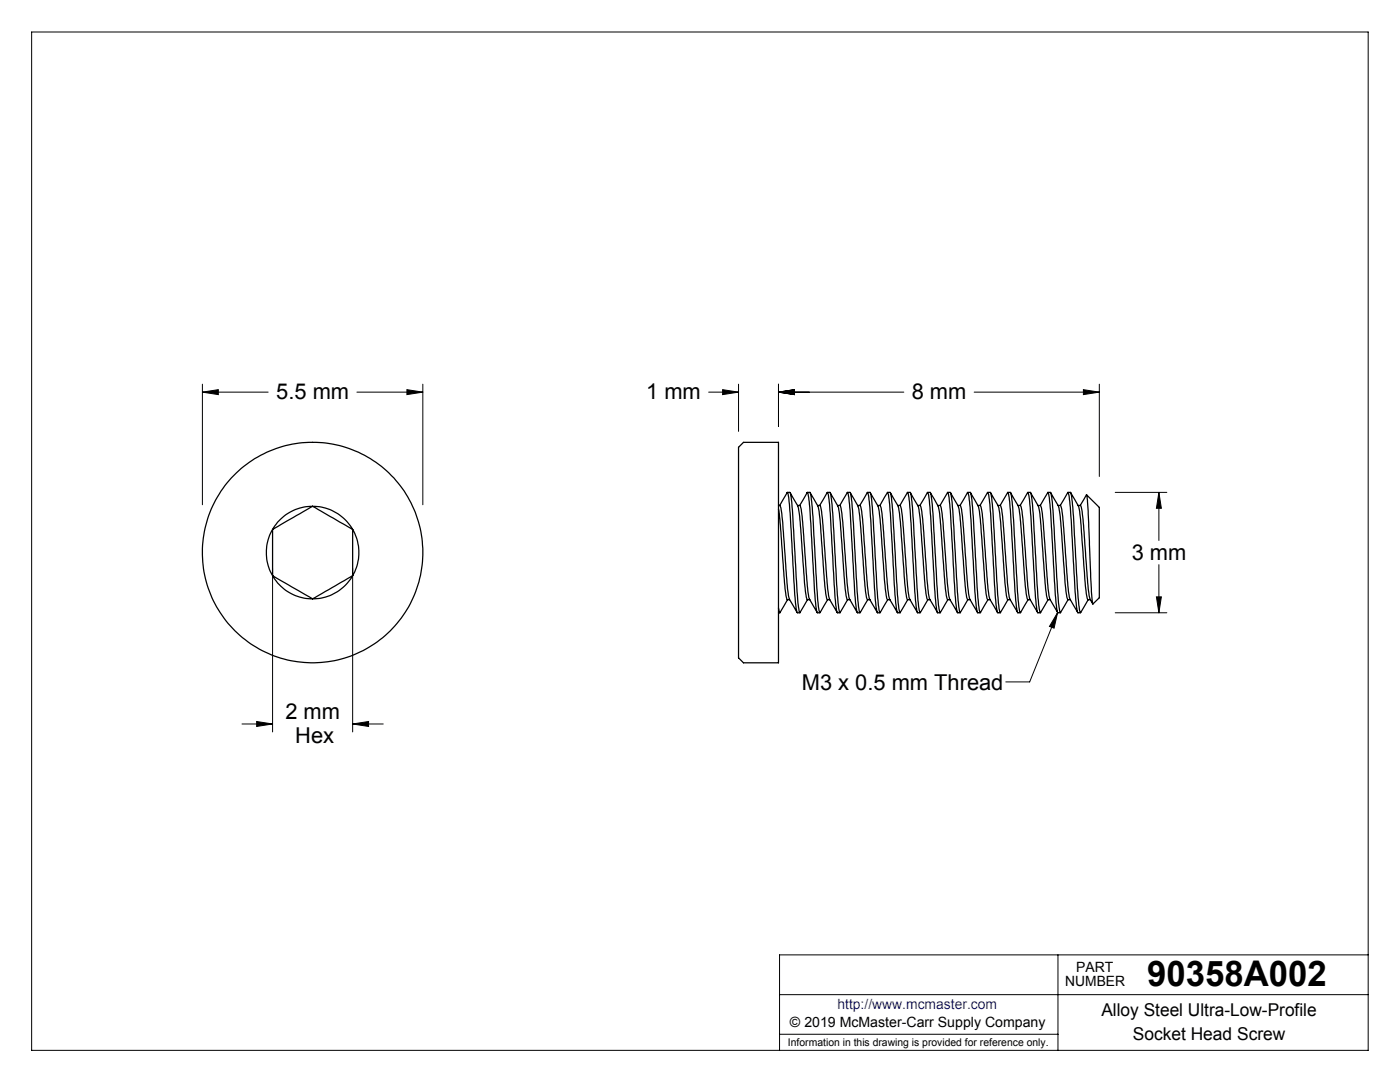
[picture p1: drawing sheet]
<svg xmlns="http://www.w3.org/2000/svg" width="279mm" height="216mm" viewBox="0 0 279 216" stroke-linecap="round" stroke-linejoin="round" font-family="sans-serif">
<g fill="none" stroke="#000" stroke-width=".2">
<path d="M6.3 6.4h266.7v203.2h-266.7zM40.4 78.2l3.2-.4v.9zM40.4 78.2h13.1M40.4 76.7v24M71.2 78.2h13.2M81.2 77.8l3.2 .4-3.2 .5zM84.4 76.7v24M141.4 78.2h6M144.2 77.8l3.2 .4-3.2 .5zM147.4 76.7v9.4M155.4 78.2l3.1-.4v.9zM155.4 76.7v8.4"/>
<path d="M155.4 78.2h25M194.4 78.2h25M216.2 77.8l3.2 .4-3.2 .5zM219.4 76.7v18.4M222.6 98.2h10.3M231.3 98.2l.5 3.2h-1zM231.3 98.2v9.6M54.4 113.4v32.6M70.4 113.4v32.6M230.8 119.1h1l-.5 3.2zM231.3 112.7v9.6M211.1 122.2l-.7 3.1-1-.3z"/>
<path d="M211.1 122.2l-5.6 13.9h-4.8M222.6 122.3h10.3M48.3 144.5h6.1M51.2 144l3.2 .5-3.2 .5zM70.4 144.5l3.2-.5v1zM70.4 144.5h6.1M155.6 198.5h117.4M211.1 190.5v19.1M273 190.5h-117.4v19.1M155.6 206.4h55.5"/>
</g>
<g fill="#000">
<path d="M211.1 122.2l-.7 3.1-1-.3z"/>
<path d="M231.3 98.2l.5 3.2h-1zM230.8 119.1h1l-.5 3.2zM216.2 77.8l3.2 .4-3.2 .5zM155.4 78.2l3.1-.4v.9zM144.2 77.8l3.2 .4-3.2 .5zM155.4 78.2l3.1-.4v.9zM81.2 77.8l3.2 .4-3.2 .5zM40.4 78.2l3.2-.4v.9zM51.2 144l3.2 .5-3.2 .5zM70.4 144.5l3.2-.5v1z"/>
</g>
<g fill="none" stroke="#000" stroke-width=".25">
<path d="M147.4 89.3l1-1h7v44h-7l-1-1zM157.1 98.2h.5a24.5 24.5 0 0 1 .7 6.9l.5 8.5a54.4 54.4 0 0 0 .8 8.6l1.5-2.5M157.7 98.3l1.5 2.6a96.8 96.8 0 0 1 1.1 11.8l.6 6.4 .2 .6h.5M161.1 98.2h.5a49.7 49.7 0 0 1 .9 9.4l.3 6a54.4 54.4 0 0 0 .8 8.6l1.6-2.5M161.7 98.3l1.5 2.7a122.1 122.1 0 0 1 1.2 13.2l.6 5.1 .1 .3 .5 .1M165.1 98.2h.5a34 34 0 0 1 .8 7.7l.5 8.5a37.9 37.9 0 0 0 .7 7.9l1.6-2.6M165.7 98.3l1.5 2.6a45.5 45.5 0 0 1 .9 8.5v.8a54.6 54.6 0 0 0 1 9.4v.1M169.1 98.2l.6 .1a137.9 137.9 0 0 1 1.1 14.5v.8a54.4 54.4 0 0 0 .8 8.6l1.6-2.5M169.7 98.3l1.5 2.6a111.2 111.2 0 0 1 1.2 13.3l.3 3.2a4 4 0 0 0 .4 2.3h.5M173.1 98.2h.5a49.7 49.7 0 0 1 .9 9.4l.3 6a49.7 49.7 0 0 0 .8 8.7l1.6-2.6M173.7 98.3l1.5 2.6a67.4 67.4 0 0 1 1 10.2 50 50 0 0 0 .9 8.5l.5 .1M177.1 98.2h.5a34 34 0 0 1 .8 7.7l.5 8.5a37.9 37.9 0 0 0 .7 7.9l1.6-2.6"/>
<path d="M177.7 98.3l1.5 2.6a96.8 96.8 0 0 1 1.1 11.8l.6 6.4 .2 .6h.5M181.1 98.2h.5a49.8 49.8 0 0 1 .9 9.4l.3 6a54.4 54.4 0 0 0 .8 8.6l1.6-2.5M181.7 98.3l1.5 2.7a122.1 122.1 0 0 1 1.2 13.2l.4 4.2 .3 1.3M185.1 98.2h.5a32.3 32.3 0 0 1 .8 7.7l.4 7.7a40.7 40.7 0 0 0 .8 8.7l1.6-2.6M185.7 98.3l1.5 2.6a67.4 67.4 0 0 1 1 10.2 50 50 0 0 0 .9 8.5v.1M189.1 98.2l.6 .1a67 67 0 0 1 .9 11.1l.2 4.2a54.4 54.4 0 0 0 .8 8.6l1.5-2.5M189.7 98.3l1.5 2.6a96.8 96.8 0 0 1 1.1 11.8l.4 4.7a4 4 0 0 0 .4 2.3M193.1 98.2h.5a49.8 49.8 0 0 1 .9 9.4l.3 6a49.7 49.7 0 0 0 .8 8.7l1.6-2.6M193.7 98.3l1.6 2.9 .4 2.4 .4 6.6a54.6 54.6 0 0 0 1 9.4l.5 .1M197.1 98.2h.5a34 34 0 0 1 .8 7.7l.5 8.5a37.9 37.9 0 0 0 .7 7.9l1.6-2.6M197.7 98.3l1.5 2.6a99.2 99.2 0 0 1 1.1 12.6l.5 5.3 .3 .8 .5 .1M201.1 98.2l.6 .1a137.9 137.9 0 0 1 1.1 14.5v.8a54.4 54.4 0 0 0 .8 8.6l1.6-2.5"/>
<path d="M201.7 98.3l1.5 2.6a111.2 111.2 0 0 1 1.2 13.3l.4 4.2 .3 1.3M205.1 98.2h.5a32.3 32.3 0 0 1 .8 7.7l.4 7.7a42.9 42.9 0 0 0 .8 8.7l1.6-2.6M205.7 98.3l1.5 2.6a67.4 67.4 0 0 1 1 10.2 50 50 0 0 0 .9 8.5v.1M209.1 98.2l.6 .1a67 67 0 0 1 .9 11.1l.2 4.2a54.4 54.4 0 0 0 .8 8.6l1.5-2.5M209.7 98.3l1.5 2.6a96.8 96.8 0 0 1 1.1 11.8l.6 6.4 .2 .6h.5M213.1 98.2h.5a49.7 49.7 0 0 1 .9 9.4l.3 6a49.7 49.7 0 0 0 .8 8.7l1.6-2.6M213.7 98.3l1.6 2.9 .4 2.4 .4 6.6a61.9 61.9 0 0 0 1 9.4l.5 .1M216.8 98.7l-1.2 2.2M216.8 98.7l2.6 2.5v18.1l-1.3 1.2-.3-2.5-.6-14.2a18.4 18.4 0 0 0-.4-5.1zM54.4 114.9a9.1 9.1 0 0 0 8 4.6M54.4 114.9l8 4.6M54.4 105.7a9.2 9.2 0 0 0 0 9.2"/>
<path d="M54.4 105.7v9.2M62.4 101a9.2 9.2 0 0 1 8 4.7M62.4 101l8 4.7M62.4 101a9.1 9.1 0 0 0-8 4.7M62.4 101l-8 4.7M70.4 114.9a9.2 9.2 0 0 1-8 4.6M70.4 114.9l-8 4.6M70.4 105.7a9.2 9.2 0 0 1 0 9.2M70.4 105.7v9.2M155.4 100.9h.2a37.1 37.1 0 0 1 .9 7.7l.1 1.6a60.4 60.4 0 0 0 1 9.4l1.5 2.6M155.4 101.6l.7 8.6a54.6 54.6 0 0 0 1 9.4l.5 .1M155.6 100.9l1.5-2.7a34 34 0 0 1 .8 7.7l.5 8.5a37.9 37.9 0 0 0 .7 7.9h.5"/>
<path d="M157.2 119.7l-1.6 2.6-.2-1M159.2 100.9h.4M159.6 100.9l1.6-2.6a137.9 137.9 0 0 1 1.1 14.5v.8a54.4 54.4 0 0 0 .8 8.6l.5 .1M159.6 100.9h.1a52 52 0 0 1 .9 9.3 65.3 65.3 0 0 0 1 9.4l1.5 2.6M163.2 100.9h.4M163.6 100.9l1.5-2.7a32.3 32.3 0 0 1 .8 7.7l.4 7.7a54.4 54.4 0 0 0 .8 8.6l.5 .1M163.6 100.9h.1a76.1 76.1 0 0 1 1 11l.7 7.2 .2 .5 1.5 2.6M167.1 100.9h.5a37.1 37.1 0 0 1 .9 7.7l.1 1.6a66.3 66.3 0 0 0 .9 9.3l1.6 2.7M167.6 100.9l1.5-2.7a34 34 0 0 1 .8 7.7l.4 7.7a54.4 54.4 0 0 0 .8 8.6l.5 .1M169.1 119.7h.5M171.2 100.9h.4l.1 .1a122.1 122.1 0 0 1 1.2 13.2l.6 5.1 1.6 2.9M171.6 100.9l1.5-2.6a1.39 1.39 0 0 1 .3 1.4l.9 13.9a54.4 54.4 0 0 0 .8 8.6l.5 .1"/>
<path d="M175.2 100.9h.4M175.6 100.9a12.8 12.8 0 0 1 .7 4.7l.3 4.6a60.4 60.4 0 0 0 1 9.4l1.5 2.6M175.6 100.9l1.5-2.7a32.3 32.3 0 0 1 .8 7.7l.5 8.5a37.9 37.9 0 0 0 .7 7.9h.5M179.2 100.9h.4M179.6 100.9l1.6-2.6a67 67 0 0 1 .9 11.1l.2 4.2a54.4 54.4 0 0 0 .8 8.6l.5 .1M179.6 100.9h.1a52 52 0 0 1 .9 9.3 65.3 65.3 0 0 0 1 9.4l1.5 2.6M183.2 100.9h.4M183.6 100.9l1.5-2.7a49.8 49.8 0 0 1 .9 9.4l.3 6a49.7 49.7 0 0 0 .8 8.7h.5M183.6 100.9h.1a76.1 76.1 0 0 1 1 11l.3 3.7 .5 3.7 1.6 2.9M185.1 119.7h.5M187.1 100.9h.5a37.1 37.1 0 0 1 .9 7.7l.1 1.6a60.4 60.4 0 0 0 .9 9.4l1.6 2.6M187.6 100.9l1.5-2.7a34 34 0 0 1 .8 7.7l.5 8.5a37.9 37.9 0 0 0 .7 7.9h.5"/>
<path d="M189.1 119.7h.5M191.2 100.9h.5a52 52 0 0 1 .9 9.3 65.3 65.3 0 0 0 1 9.4l1.5 2.6M191.6 100.9l1.5-2.6a1.39 1.39 0 0 1 .3 1.4l.9 13.9a54.4 54.4 0 0 0 .8 8.6l.5 .1M193.1 119.7h.5M195.2 100.9h.5a76.1 76.1 0 0 1 1 11l.7 7.2 .2 .5 1.5 2.6M195.6 100.9l1.5-2.7a32.3 32.3 0 0 1 .8 7.7l.4 7.7a40.7 40.7 0 0 0 .8 8.7h.5M199.2 100.9h.4M199.6 100.9l1.6-2.6a67 67 0 0 1 .9 11.1l.2 4.2a54.4 54.4 0 0 0 .8 8.6l.5 .1M199.6 100.9h.1a52 52 0 0 1 .9 9.3 57.6 57.6 0 0 0 .9 9.3l1.6 2.7M203.2 100.9h.4M203.6 100.9l1.5-2.7a49.8 49.8 0 0 1 .9 9.4l.3 6a49.7 49.7 0 0 0 .8 8.7h.5M203.6 100.9l.3 .8 .3 1.9 .4 6.6a60.4 60.4 0 0 0 1 9.4l1.5 2.6"/>
<path d="M205.1 119.7h.5M207.2 100.9h.4a37.1 37.1 0 0 1 .9 7.7l.1 1.6a60.4 60.4 0 0 0 .9 9.4l1.6 2.6M207.6 100.9l1.5-2.7a34 34 0 0 1 .8 7.7l.5 8.5a37.9 37.9 0 0 0 .7 7.9h.5M209.1 119.7h.5M211.2 100.9h.5a52 52 0 0 1 .9 9.3 65.3 65.3 0 0 0 1 9.4l1.5 2.6M211.6 100.9l1.5-2.6a1.39 1.39 0 0 1 .3 1.4l.9 13.9a54.4 54.4 0 0 0 .8 8.6l.5 .1M215.2 100.9h.5a76.1 76.1 0 0 1 1 11l.6 6.9 .2 .7 .6 1M155.4 122.3h.2"/>
<circle cx="62.4" cy="110.3" r="22"/>
</g>
<text font-size="7.1" x="228.9" y="196.8">90358A002</text>
<g font-size="4.4">
<text x="55.1" y="79.7">5.5 mm</text>
<text x="129" y="79.7">1 mm</text>
<text x="182" y="79.7">8 mm</text>
<text x="225.9" y="111.7">3 mm</text>
<text x="160" y="137.6">M3 x 0.5 mm Thread</text>
<text x="57" y="143.5">2 mm</text>
<text x="58.9" y="148.3">Hex</text>
</g>
<g font-size="3.5">
<text x="219.8" y="202.8">Alloy Steel Ultra-Low-Profile</text>
<text x="226.1" y="207.5">Socket Head Screw</text>
</g>
<g font-size="2.8">
<text x="212.6" y="196.8">NUMBER</text>
<text x="214.8" y="194">PART</text>
<text x="157.7" y="205">© 2019 McMaster-Carr Supply Company</text>
</g>
<text font-size="2.8" fill="#00f" x="167.1" y="201.4">http://www.mcmaster.com</text>
<text font-size="2.1" x="157.3" y="208.6">Information in this drawing is provided for reference only.</text>
</svg>
